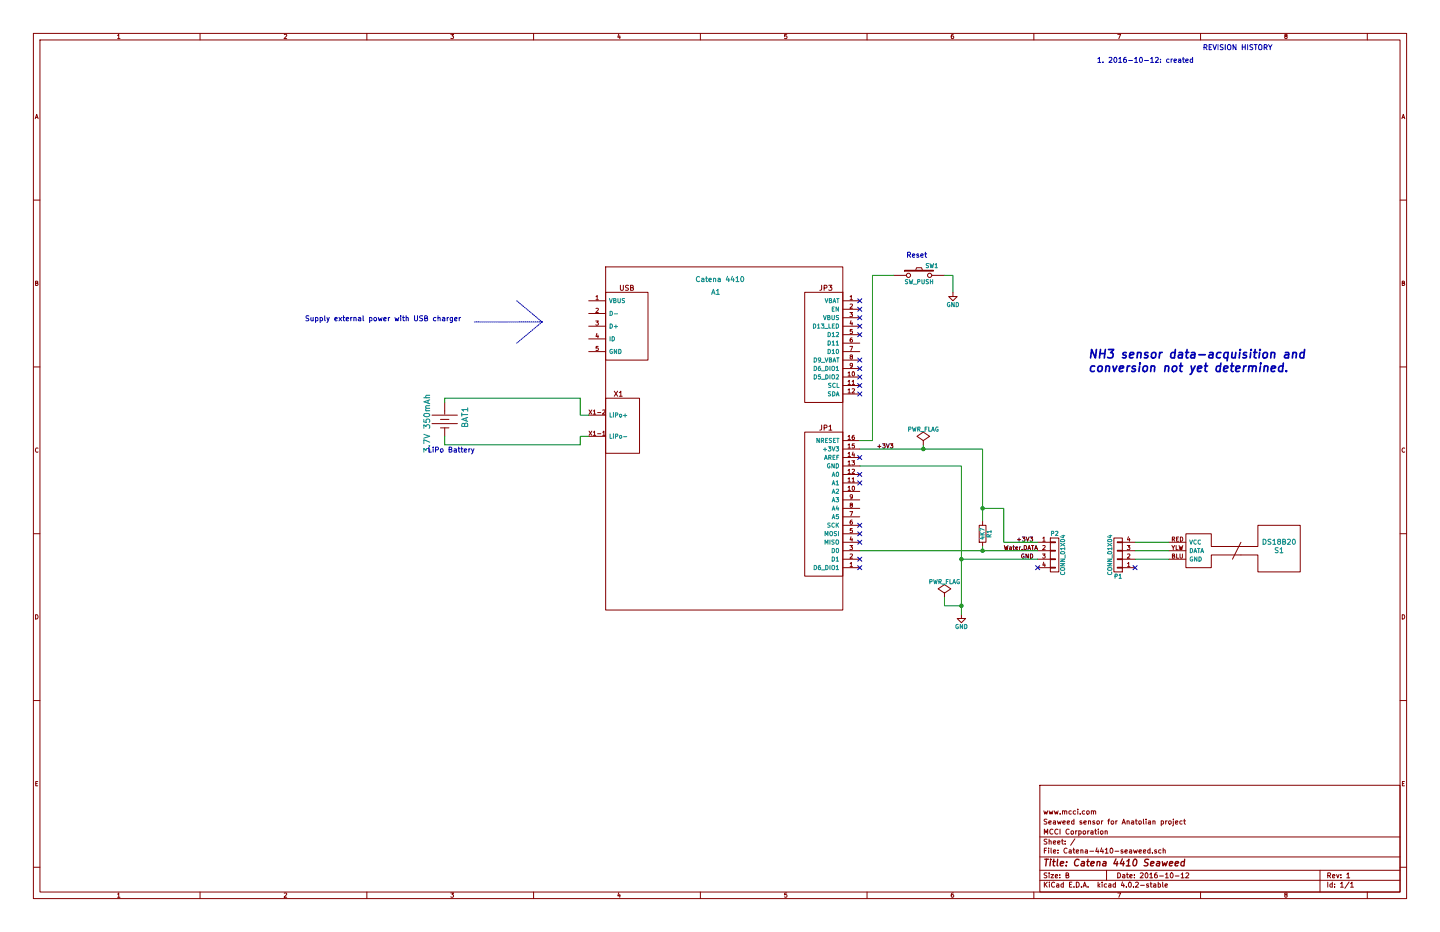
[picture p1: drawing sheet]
EESchema Schematic File Version 2
LIBS:mcci-iot-components
LIBS:valves
LIBS:power
LIBS:device
LIBS:transistors
LIBS:conn
LIBS:linear
LIBS:regul
LIBS:74xx
LIBS:cmos4000
LIBS:adc-dac
LIBS:memory
LIBS:xilinx
LIBS:microcontrollers
LIBS:dsp
LIBS:microchip
LIBS:analog_switches
LIBS:motorola
LIBS:texas
LIBS:intel
LIBS:audio
LIBS:interface
LIBS:digital-audio
LIBS:philips
LIBS:display
LIBS:cypress
LIBS:siliconi
LIBS:opto
LIBS:atmel
LIBS:contrib
EELAYER 25 0
EELAYER END
$Descr B 17000 11000
encoding utf-8
Sheet 1 1
Title "Catena 4410 Seaweed"
Date "2016-10-12"
Rev "1"
Comp "MCCI Corporation"
Comment1 "Seaweed sensor for Anatolian project"
Comment2 "www.mcci.com"
Comment3 ""
Comment4 ""
$EndDescr
$Comp
L Catena_4410 A1
U 1 1
P 6950 3550
F 0 "A1" H 8450 3650 60  0000 C CNN
F 1 "Catena 4410" H 8500 3800 60  0000 C CNN
F 2 "" H 6950 5150 60  0000 C CNN
F 3 "" H 6950 5150 60  0000 C CNN
	1    6950 3550
	1    0    0    -1  
$EndComp
$Comp
L CONN_01X04 P2
U 1 1
P 12450 6550
F 0 "P2" H 12450 6800 50  0000 C CNN
F 1 "CONN_01X04" V 12550 6550 50  0000 C CNN
F 2 "" H 12450 6550 50  0000 C CNN
F 3 "" H 12450 6550 50  0000 C CNN
	1    12450 6550
	1    0    0    -1  
$EndComp
$Comp
L RECHARGABLE_BATTERY BAT1
U 1 1
P 5250 4950
F 0 "BAT1" H 5100 5149 70  0000 L BNN
F 1 "3.7V 350mAh" H 4950 4700 70  0000 L BNN
F 2 "BATTERY" H 5240 4740 65  0001 L TNN
F 3 "https://www.adafruit.com/products/2750" H 5250 4950 60  0001 C CNN
F 4 "350 mAh" H 5250 4950 60  0001 C CNN "Capacity"
	1    5250 4950
	0    1    1    0   
$EndComp
NoConn ~ 10150 3850
NoConn ~ 10150 3950
NoConn ~ 10150 4250
NoConn ~ 10150 4350
NoConn ~ 10150 4450
NoConn ~ 10150 3650
NoConn ~ 10150 3550
NoConn ~ 10150 3750
NoConn ~ 10150 5400
$Comp
L GND #PWR2
U 1 1
P 11350 7250
F 0 "#PWR2" H 11350 7000 50  0001 C CNN
F 1 "GND" H 11350 7100 50  0000 C CNN
F 2 "" H 11350 7250 50  0000 C CNN
F 3 "" H 11350 7250 50  0000 C CNN
	1    11350 7250
	1    0    0    -1  
$EndComp
$Comp
L SW_PUSH SW1
U 1 1
P 10850 3250
F 0 "SW1" H 11000 3360 50  0000 C CNN
F 1 "SW_PUSH" H 10850 3170 50  0000 C CNN
F 2 "" H 10850 3250 50  0000 C CNN
F 3 "" H 10850 3250 50  0000 C CNN
	1    10850 3250
	1    0    0    -1  
$EndComp
$Comp
L GND #PWR1
U 1 1
P 11250 3450
F 0 "#PWR1" H 11250 3200 50  0001 C CNN
F 1 "GND" H 11250 3300 50  0000 C CNN
F 2 "" H 11250 3450 50  0000 C CNN
F 3 "" H 11250 3450 50  0000 C CNN
	1    11250 3450
	1    0    0    -1  
$EndComp
Text Notes 10700 3050 0    60   ~ 0
Reset
NoConn ~ 10150 6700
NoConn ~ 10150 6200
NoConn ~ 10150 6300
NoConn ~ 10150 6400
Wire Wire Line
	5250 5250 6850 5250
Wire Wire Line
	6850 4700 6850 4900
Wire Wire Line
	6850 4900 6950 4900
Wire Wire Line
	6850 5250 6850 5150
Wire Wire Line
	6850 5150 6950 5150
Wire Wire Line
	5250 5250 5250 5150
Wire Wire Line
	5250 4700 6850 4700
Wire Wire Line
	5250 4700 5250 4750
Wire Wire Line
	11150 3250 11250 3250
Wire Wire Line
	11250 3250 11250 3450
Wire Wire Line
	10550 3250 10300 3250
Wire Wire Line
	10300 3250 10300 5200
Wire Wire Line
	10300 5200 10150 5200
Text Notes 14200 600  0    60   ~ 12
REVISION HISTORY
Text Notes 12950 750  0    60   ~ 0
1. 2016-10-12: created
NoConn ~ 10150 6600
NoConn ~ 10150 5600
NoConn ~ 10150 5700
NoConn ~ 10150 4550
NoConn ~ 10150 4650
Text Notes 5050 5350 0    60   ~ 0
LiPo Battery
Wire Notes Line
	6100 3550 6400 3800
Wire Notes Line
	6400 3800 6100 4050
Wire Notes Line
	6400 3800 5600 3800
Text Notes 3600 3800 0    60   ~ 0
Supply external power with USB charger
Wire Wire Line
	10150 5500 11350 5500
Wire Wire Line
	11350 5500 11350 7250
$Comp
L PWR_FLAG #FLG2
U 1 1
P 11150 7050
F 0 "#FLG2" H 11150 7145 50  0001 C CNN
F 1 "PWR_FLAG" H 11150 7230 50  0000 C CNN
F 2 "" H 11150 7050 50  0000 C CNN
F 3 "" H 11150 7050 50  0000 C CNN
	1    11150 7050
	1    0    0    -1  
$EndComp
Text Notes 12850 4400 0    100  Italic 20
NH3 sensor data-acquisition and \nconversion not yet determined.
$Comp
L DS18B20 S1
U 1 1
P 13800 6350
F 0 "S1" H 15100 6200 60  0000 C CNN
F 1 "DS18B20" H 15100 6300 60  0000 C CNN
F 2 "" H 15100 6200 60  0000 C CNN
F 3 "" H 15100 6200 60  0000 C CNN
	1    13800 6350
	1    0    0    -1  
$EndComp
$Comp
L CONN_01X04 P1
U 1 1
P 13200 6550
F 0 "P1" H 13200 6800 50  0000 C CNN
F 1 "CONN_01X04" V 13300 6550 50  0000 C CNN
F 2 "" H 13200 6550 50  0000 C CNN
F 3 "" H 13200 6550 50  0000 C CNN
	1    13200 6550
	-1   0    0    1   
$EndComp
Wire Wire Line
	13400 6400 13800 6400
Wire Wire Line
	13400 6500 13800 6500
Wire Wire Line
	13400 6600 13800 6600
NoConn ~ 13400 6700
NoConn ~ 12250 6700
$Comp
L R R1
U 1 1
P 11600 6300
F 0 "R1" V 11680 6300 50  0000 C CNN
F 1 "4K7" V 11600 6300 50  0000 C CNN
F 2 "" V 11530 6300 50  0000 C CNN
F 3 "" H 11600 6300 50  0000 C CNN
	1    11600 6300
	1    0    0    -1  
$EndComp
Wire Wire Line
	12250 6600 11350 6600
Connection ~ 11350 6600
Wire Wire Line
	10150 6500 12250 6500
Wire Wire Line
	10150 5300 11600 5300
Wire Wire Line
	11600 5300 11600 6150
Wire Wire Line
	11600 6450 11600 6500
Connection ~ 11600 6500
Wire Wire Line
	11600 6000 11850 6000
Wire Wire Line
	11850 6000 11850 6400
Wire Wire Line
	11850 6400 12250 6400
Connection ~ 11600 6000
Text Label 11850 6500 0    50   ~ 0
Water.DATA
Text Label 12000 6400 0    50   ~ 0
+3V3
Text Label 12050 6600 0    50   ~ 0
GND
Text Label 10350 5300 0    50   ~ 0
+3V3
Wire Wire Line
	11150 7050 11150 7150
Wire Wire Line
	11150 7150 11350 7150
Connection ~ 11350 7150
$Comp
L PWR_FLAG #FLG1
U 1 1
P 10900 5250
F 0 "#FLG1" H 10900 5345 50  0001 C CNN
F 1 "PWR_FLAG" H 10900 5430 50  0000 C CNN
F 2 "" H 10900 5250 50  0000 C CNN
F 3 "" H 10900 5250 50  0000 C CNN
	1    10900 5250
	1    0    0    -1  
$EndComp
Wire Wire Line
	10900 5250 10900 5300
Connection ~ 10900 5300
$EndSCHEMATC
